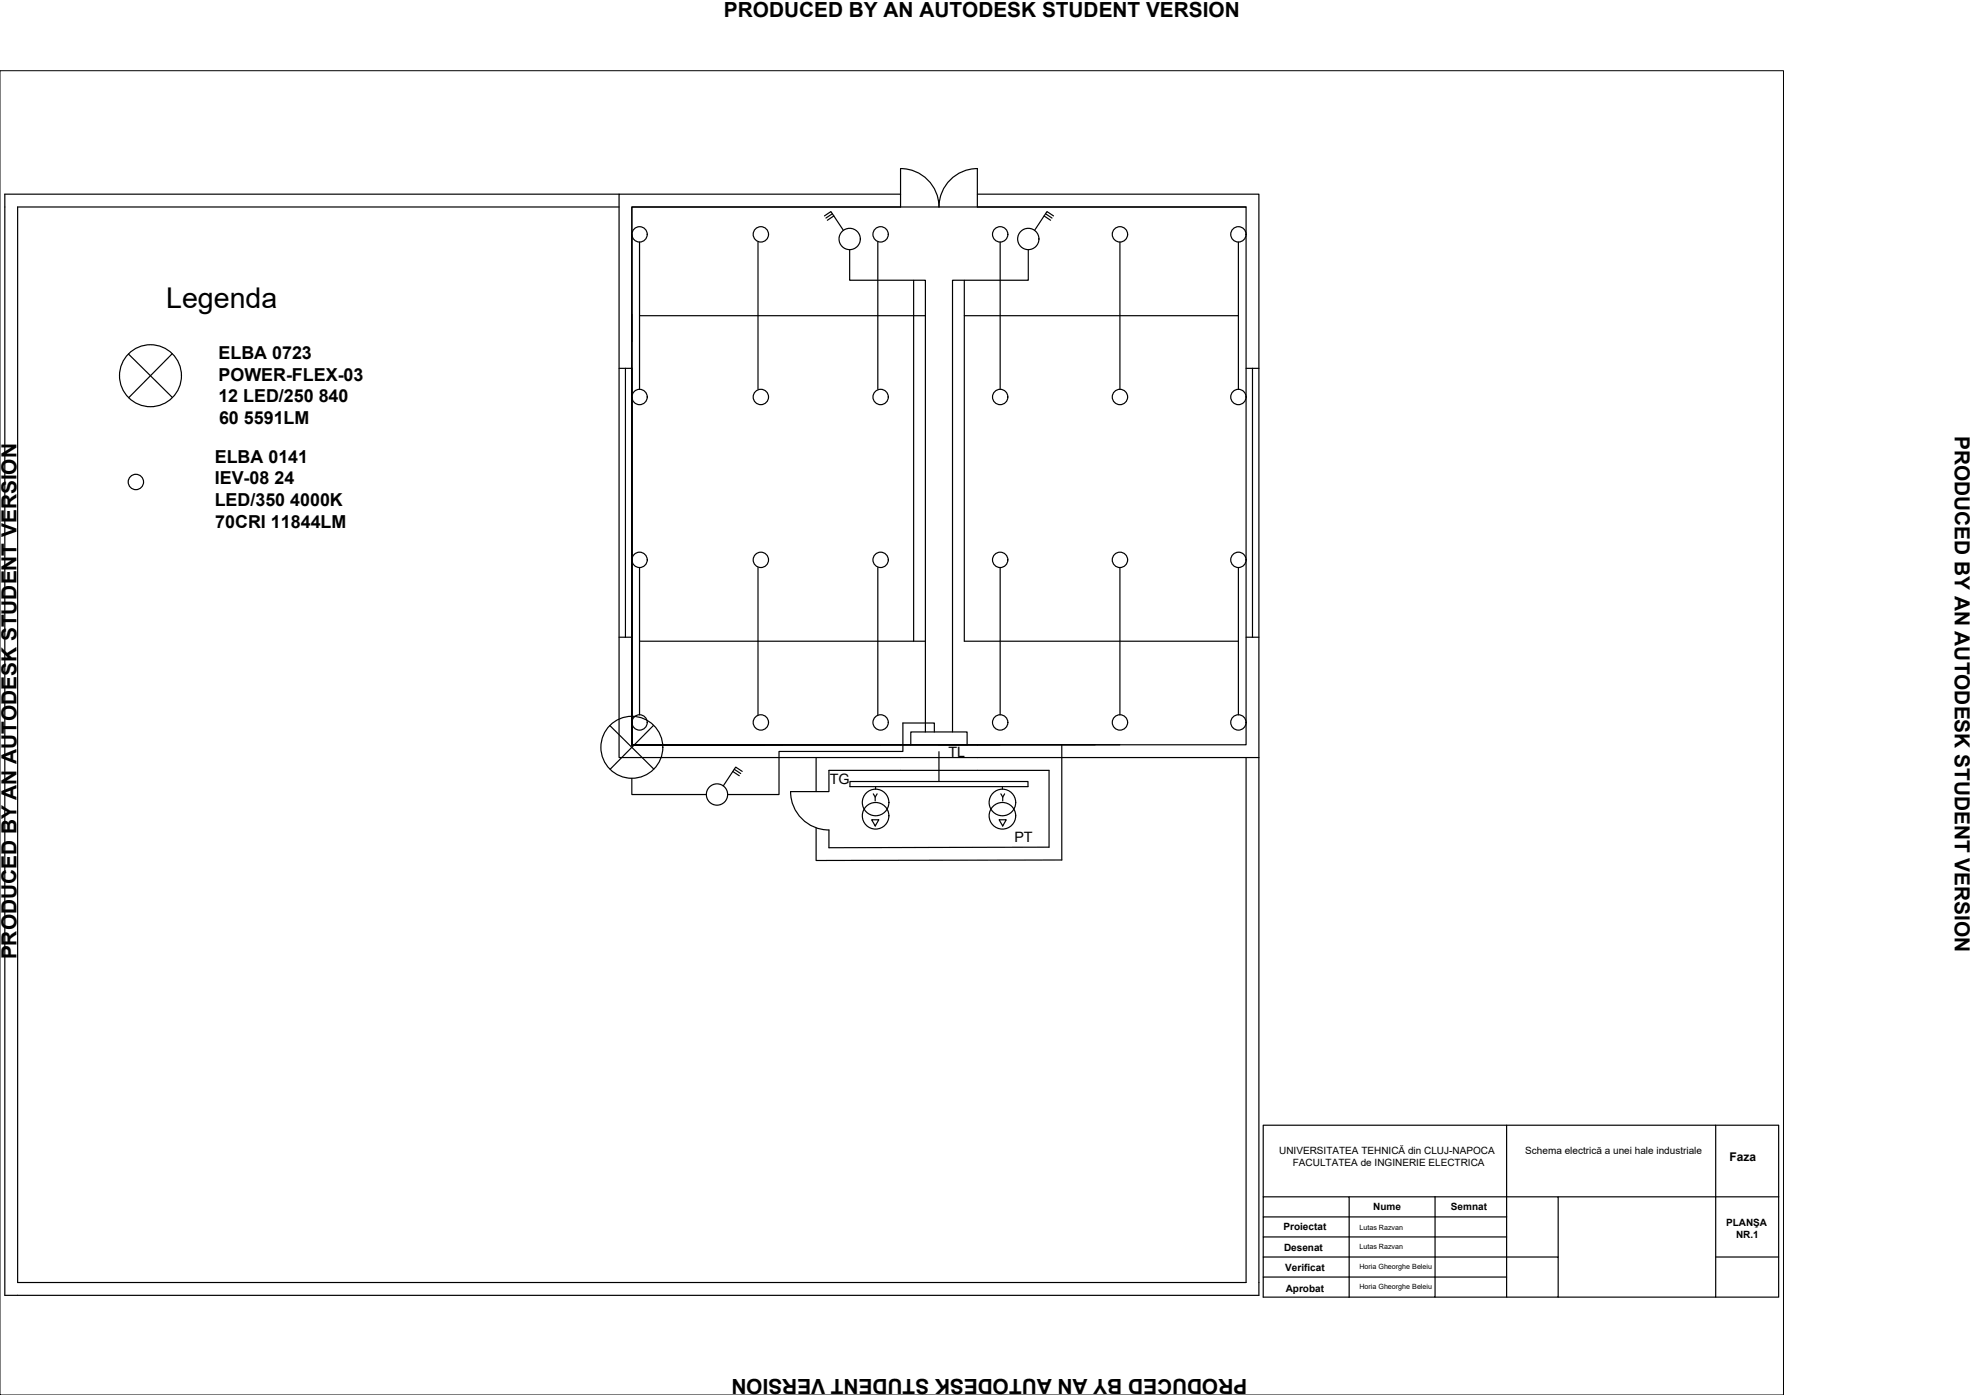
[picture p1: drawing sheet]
<svg xmlns="http://www.w3.org/2000/svg" width="420mm" height="297mm" viewBox="0 0 420 297" stroke-linecap="round" stroke-linejoin="round" font-family="sans-serif">
<!-- layer: 0 -->
<g fill="none" stroke="#000" stroke-width=".25">
<path d="M208.2 35.9v8.2h57.3v114.5h-130.9v-114.5h57.3v-8.2a8.2 8.2 0 0 1 8.2 8.2 8.2 8.2 0 0 1 8.1-8.2M131.9 44.1h-128.1v229h261.7v-111.8M131.9 41.3h-130.9v234.5h267.2v-114.5M134.6 49.9v108.7v-74.1M136.3 51.5v31.4M161.5 51.5v31.4M175.7 46l1.3-1 2.7 4.1M177.3 45.5l-1.3 .9M177.7 46l-1.4 .9M181 53.2v6.5h16.2v96.2M187 51.5v31.4M191.9 41.3h-60v120h136.3v-120h-60"/>
<path d="M194.7 59.7v76.8M205.5 59.7v76.8h58.4M213.1 51.5v31.4M219.1 53.2v6.5h-16.2v96.2M222.5 46l1.3 .9M222.8 45.5l1.3 .9M224.5 46l-1.4-1-2.7 4.1M238.6 51.5v31.4M263.9 51.5v31.4M265.5 44.1h-130.9v114.5h32.2M27.4 75.4l9.3 9.3M36.7 75.3l-9.3 9.4"/>
<path d="M131.9 78.4h2.7v5.8M133.3 78.4v57.3M134.6 67v5.7M136.3 67.2h60.9M205.5 67.2h58.4M265.5 78.4h2.7M266.9 78.4v57.3M134.6 119.2v39.4v-4.8M134.6 112.8v5.7M134.6 130v5.7h-2.7M136.3 136.5h60.9M136.3 120.8v31.4"/>
<path d="M161.5 120.8v31.4M187 120.8v31.4M213.1 120.8v31.4M238.6 120.8v31.4M263.9 120.8v31.4M265.5 135.7h2.7M129.9 154.5l9.4 9.3M139.3 154.4l-9.3 9.4M162.1 158.6h-27.5h53M162.9 158.6h-28.3h98.7M194.1 158.6v-2.7h12v2.7h-6M199.1 155.9v-1.9h-6.7v6h-26.4v9.2h-11"/>
<path d="M213.1 158.6h-78.5h104M226.2 158.6v24.5l-52.3 .1M134.6 165.7v3.5h15.9M156.1 164.3l1.4 .9M156.4 163.8l1.4 .9M158.1 164.2l-1.4-.9-2.6 4M168.4 168.6h8.2v-4.6h46.9v16.4l-46.9 .1v-3.8a8.2 8.2 0 0 1-8.2-8.1zM173.9 161.3v7.3M173.9 176.3v6.8M181.1 166.4h37.9v1.1h-37.9zM185.7 174.6h1.5l-.7 1.3zM186.1 169l.4 .7v.8"/>
<path d="M186.6 167.5v.5M186.9 169l-.4 .7M200.1 160.1v6.3M212.9 174.6h1.5l-.8 1.3zM213.2 169l.4 .7M213.6 167.5v.5M214 169l-.4 .7v.8"/>
<circle cx="136.3" cy="49.9" r="1.64"/>
<circle cx="162.1" cy="49.9" r="1.64"/>
<circle cx="181" cy="50.9" r="2.27"/>
<circle cx="187.6" cy="49.9" r="1.64"/>
<circle cx="213.1" cy="49.9" r="1.64"/>
<circle cx="219.1" cy="50.9" r="2.27"/>
<circle cx="238.6" cy="49.9" r="1.64"/>
<circle cx="263.9" cy="49.9" r="1.64"/>
<circle cx="32.1" cy="80" r="6.6"/>
<circle cx="136.3" cy="84.5" r="1.64"/>
<circle cx="162.1" cy="84.5" r="1.64"/>
<circle cx="187.6" cy="84.5" r="1.64"/>
<circle cx="213.1" cy="84.5" r="1.64"/>
<circle cx="238.6" cy="84.5" r="1.64"/>
<circle cx="263.9" cy="84.5" r="1.64"/>
<circle cx="29" cy="102.6" r="1.64"/>
<circle cx="136.3" cy="119.2" r="1.64"/>
<circle cx="162.1" cy="119.2" r="1.64"/>
<circle cx="187.6" cy="119.2" r="1.64"/>
<circle cx="213.1" cy="119.2" r="1.64"/>
<circle cx="238.6" cy="119.2" r="1.64"/>
<circle cx="263.9" cy="119.2" r="1.64"/>
<circle cx="134.6" cy="159.1" r="6.6"/>
<circle cx="136.3" cy="153.8" r="1.64"/>
<circle cx="162.1" cy="153.8" r="1.64"/>
<circle cx="187.6" cy="153.8" r="1.64"/>
<circle cx="213.1" cy="153.8" r="1.64"/>
<circle cx="238.6" cy="153.8" r="1.64"/>
<circle cx="263.9" cy="153.8" r="1.64"/>
<circle cx="152.8" cy="169.2" r="2.27"/>
<circle cx="186.6" cy="173.7" r="2.83"/>
<circle cx="186.6" cy="170.9" r="2.83"/>
<circle cx="213.6" cy="173.7" r="2.83"/>
<circle cx="213.6" cy="170.9" r="2.83"/>
</g>
<!-- layer: Tabel -->
<g fill="none" stroke="#000" stroke-width=".25">
<path d="M321 239.6h44.5v15.2h13.5v21.4h-13.5M365.5 239.6h13.5v15.2M269.1 259.1v-4.3h18.4v21.4M269.1 254.8v-15.2h51.9v15.2h11v12.9M287.5 254.8h18.3M305.8 254.8v21.4h-18.3M305.8 254.8h15.2v4.3M321 259.1h-51.9v4.3M321 259.1v17.1h-15.2M332 254.8h33.5v21.4h-33.5M269.1 271.9v-4.2h62.9v8.5h-11M321 271.9h-51.9v4.3h18.4"/>
<path d="M321 263.4h-51.9v4.3M365.5 267.7h13.5"/>
</g>
<!-- layer: 0 -->
<path d="M0 15.1h380v281.9h-380z" fill="none" stroke="#000" stroke-width=".21"/>
<text font-size="6.1" x="35.4" y="65.6">Legenda</text>
<g font-size="4.4">
<text x="154.3" y="3.5">PRODUCED BY AN AUTODESK STUDENT VERSION</text>
<text x="416.5" y="92.8" transform="rotate(90 416.5 92.8)">PRODUCED BY AN AUTODESK STUDENT VERSION</text>
<text x="3.5" y="204.3" transform="rotate(-90 3.5 204.3)">PRODUCED BY AN AUTODESK STUDENT VERSION</text>
<text x="265.7" y="293.6" transform="rotate(-180 265.7 293.6)">PRODUCED BY AN AUTODESK STUDENT VERSION</text>
</g>
<g font-size="3.8">
<text x="46.6" y="76.5">ELBA 0723</text>
<text x="46.6" y="81.1">POWER-FLEX-03</text>
<text x="46.5" y="85.7">12 LED/250 840</text>
<text x="46.7" y="90.2">60 5591LM</text>
<text x="45.8" y="98.6">ELBA 0141</text>
<text x="45.7" y="107.7">LED/350 4000K</text>
<text x="45.8" y="103.1">IEV-08 24</text>
<text x="45.9" y="112.3">70CRI 11844LM</text>
</g>
<g font-size="3">
<text x="202.1" y="161.2">TL</text>
<text x="176.8" y="166.9">TG</text>
<text x="216.1" y="179.2">PT</text>
</g>
<text font-size="2.6" x="368.5" y="247.2">Faza</text>
<g font-size="2.1">
<text x="272.5" y="245.7">UNIVERSITATEA TEHNICĂ din CLUJ-NAPOCA</text>
<text x="325" y="245.6">Schema electrică a unei hale industriale</text>
<text x="275.5" y="248.2">FACULTATEA de INGINERIE ELECTRICA</text>
<text x="292.6" y="257.7">Nume</text>
<text x="309.1" y="257.7">Semnat</text>
<text x="273.5" y="262">Proiectat</text>
<text x="367.8" y="261">PLANŞA</text>
<text x="369.9" y="263.6">NR.1</text>
<text x="273.6" y="266.5">Desenat</text>
<text x="273.8" y="270.7">Verificat</text>
<text x="273.9" y="275">Aprobat</text>
</g>
<g font-size="1.5">
<text x="289.6" y="261.9">Lutas Razvan</text>
<text x="289.6" y="265.9">Lutas Razvan</text>
<text x="289.6" y="270.2">Horia Gheorghe Beleiu</text>
<text x="289.6" y="274.5">Horia Gheorghe Beleiu</text>
</g>
</svg>
